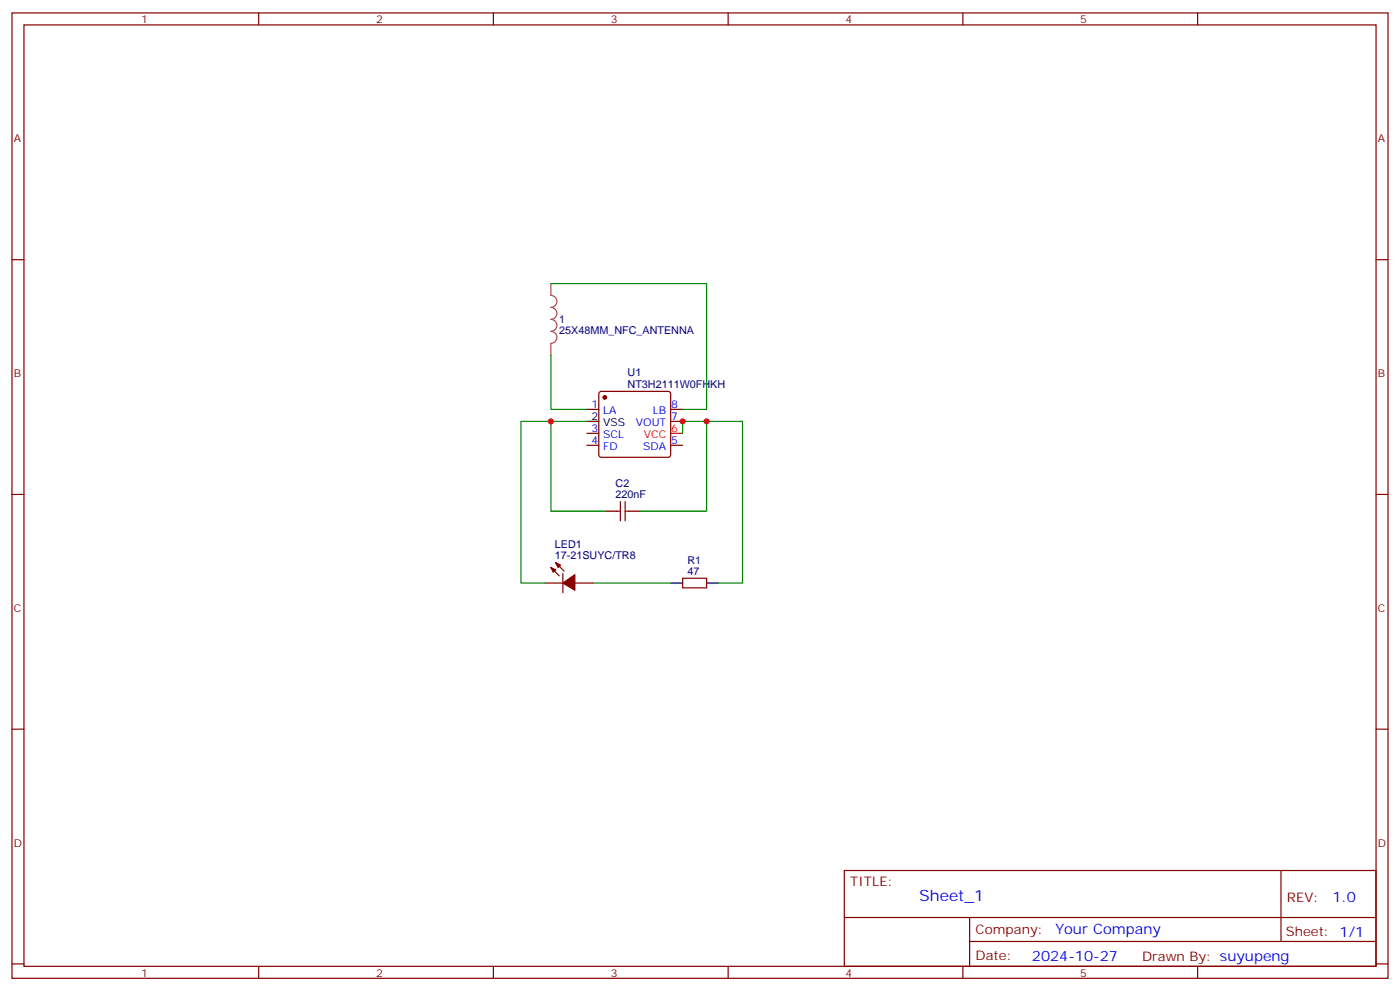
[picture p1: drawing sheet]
<svg xmlns="http://www.w3.org/2000/svg" width="412mm" height="292mm" viewBox="0 0 412 292" stroke-linecap="round" stroke-linejoin="round" font-family="sans-serif">
<g fill="none" stroke="#870000" stroke-width=".35">
<path d="M3.5 3.8h405.4v284.3h-405.4zM7.1 7.3h398.2v277.3h-398.2zM76.2 3.8v3.5M145.3 3.8v3.5M214.5 3.8v3.5M283.6 3.8v3.5M352.8 3.8v3.5M3.5 76.5h3.6M405.3 76.5h3.6M176.6 115.5l.5-.2h19.7l.5 .2 .3 .5v18l-.3 .5-.5 .2h-19.7l-.5-.2-.2-.5v-18zM172.9 120.6h3.5M172.9 131.2h3.5"/>
<path d="M172.9 127.6h3.5M197.6 120.6h3.5M197.6 124.1h3.5M197.6 131.2h3.5M3.5 145.6h3.6M181.7 150.6h1M182.7 147.7v5.7M184.1 147.7v5.7M184.1 150.6h1.1M405.3 145.6h3.6M160.5 171.7h5.3M162.3 167.1l2.4 2.5"/>
<path d="M163.7 165.7l2.5 2.5M165.8 168.9v5.7M169.3 171.7h5.3M201.1 170.3h7v2.8h-7zM3.5 214.8h3.6M405.3 214.8h3.6M248.7 256.4h156.6v28.2h-156.6zM377.3 256.4v20.9M248.7 270.2h156.5M285.6 277.3h119.6M285.6 270.2v14.2M3.5 283.9h3.6"/>
<path d="M76.2 284.6v3.5M145.3 284.6v3.5M214.5 284.6v3.5M283.6 284.6v3.5M352.8 284.6v3.5M405.3 283.9h3.6"/>
</g>
<path d="M172.9 124.1h3.5M178.2 150.6h3.5M185.2 150.6h3.5M197.6 171.7h3.5M208.1 171.7h3.6" fill="none" stroke="#000" stroke-width=".35"/>
<path d="M197.6 127.6h3.5" fill="none" stroke="#f00" stroke-width=".35"/>
<g fill="#870000" stroke="#870000" stroke-width=".35">
<path d="M162.3 167.1l1.4 .8-.7 .7z"/>
<path d="M163.7 165.7l1.4 .7-.7 .7z"/>
<path d="M165.8 171.7l3.5-2.4v4.5z"/>
<circle cx="178.2" cy="117.1" r=".53"/>
</g>
<path d="M162.3 83.5v3.5a1.76 1.76 0 0 1 1.7 1.8 1.76 1.76 0 0 1-1.7 1.7 1.76 1.76 0 0 1 1.7 1.8 1.76 1.76 0 0 1-1.7 1.8 1.76 1.76 0 0 1 1.7 1.7 1.76 1.76 0 0 1-1.7 1.8 1.76 1.76 0 0 1 1.7 1.8 1.76 1.76 0 0 1-1.7 1.7M162.3 101.2v3.5" fill="none" stroke="#a64a4a" stroke-width=".35"/>
<path d="M162.3 83.5h45.8v37.1h-7M162.3 104.7v15.9h10.6M162.3 124.1h-8.8v47.6h7M172.9 124.1h-10.6v26.5h15.9M201.1 127.6v-3.5h7v26.5h-19.4M208.1 124.1h10.6v47.6h-7M174.6 171.7h23" fill="none" stroke="#008700" stroke-width=".35"/>
<g fill="#c00">
<circle cx="201.1" cy="124.1" r=".88"/>
<circle cx="208.1" cy="124.1" r=".88"/>
<circle cx="162.3" cy="124.1" r=".88"/>
</g>
<text font-size="4.6" fill="#00f" x="270.8" y="265.4">Sheet_1</text>
<g font-size="4.2" fill="#00f">
<text x="392.5" y="265.7">1.0</text>
<text x="310.9" y="275.2">Your Company</text>
<text x="304" y="283">2024-10-27</text>
</g>
<g font-size="3.9" fill="#800">
<text x="250.5" y="261">TITLE:</text>
<text x="379.1" y="265.7">REV:</text>
<text x="287.4" y="275.2">Company:</text>
<text x="378.7" y="275.8">Sheet: 1/1</text>
<text x="287.4" y="282.9">Date:</text>
<text x="336.4" y="282.9">Drawn By: suyupeng</text>
</g>
<g font-size="3.2" fill="#800">
<text x="41.6" y="6.8">1</text>
<text x="110.8" y="6.8">2</text>
<text x="179.9" y="6.8">3</text>
<text x="249.1" y="6.8">4</text>
<text x="318.2" y="6.8">5</text>
<text x="4.1" y="41.9">A</text>
<text x="405.9" y="41.9">A</text>
<text x="4.1" y="111.1">B</text>
<text x="405.9" y="111.1">B</text>
<text x="4.1" y="180.2">C</text>
<text x="405.9" y="180.2">C</text>
<text x="4.1" y="249.3">D</text>
<text x="405.9" y="249.3">D</text>
<text x="41.6" y="287.6">1</text>
<text x="110.8" y="287.6">2</text>
<text x="179.9" y="287.6">3</text>
<text x="249.1" y="287.6">4</text>
<text x="318.2" y="287.6">5</text>
</g>
<g font-size="3.2" fill="#000080">
<text x="164.7" y="95.3">1</text>
<text x="164.7" y="98.5">25X48MM_NFC_ANTENNA</text>
<text x="184.9" y="110.9">U1</text>
<text x="184.9" y="114.2">NT3H2111W0FHKH</text>
<text x="181.3" y="143.3">C2</text>
<text x="181.3" y="146.7">220nF</text>
<text x="163.5" y="161.5">LED1</text>
<text x="163.5" y="164.7">17-21SUYC/TR8</text>
<text x="202.5" y="166">R1</text>
<text x="202.5" y="169.3">47</text>
</g>
<g font-size="3.2">
<text x="174.2" y="123.8">2</text>
<text x="177.7" y="125.5">VSS</text>
</g>
<g font-size="3.2" fill="#00f">
<text x="174.2" y="120.2">1</text>
<text x="177.7" y="122">LA</text>
<text x="187.3" y="125.5">VOUT</text>
<text x="192.3" y="122">LB</text>
<text x="197.7" y="120.2">8</text>
<text x="197.7" y="123.8">7</text>
<text x="174.2" y="130.8">4</text>
<text x="174.2" y="127.3">3</text>
<text x="177.7" y="129">SCL</text>
<text x="197.7" y="130.8">5</text>
<text x="177.7" y="132.6">FD</text>
<text x="189.5" y="132.6">SDA</text>
</g>
<g font-size="3.2" fill="#f00">
<text x="189.6" y="129">VCC</text>
<text x="197.7" y="127.3">6</text>
</g>
</svg>
